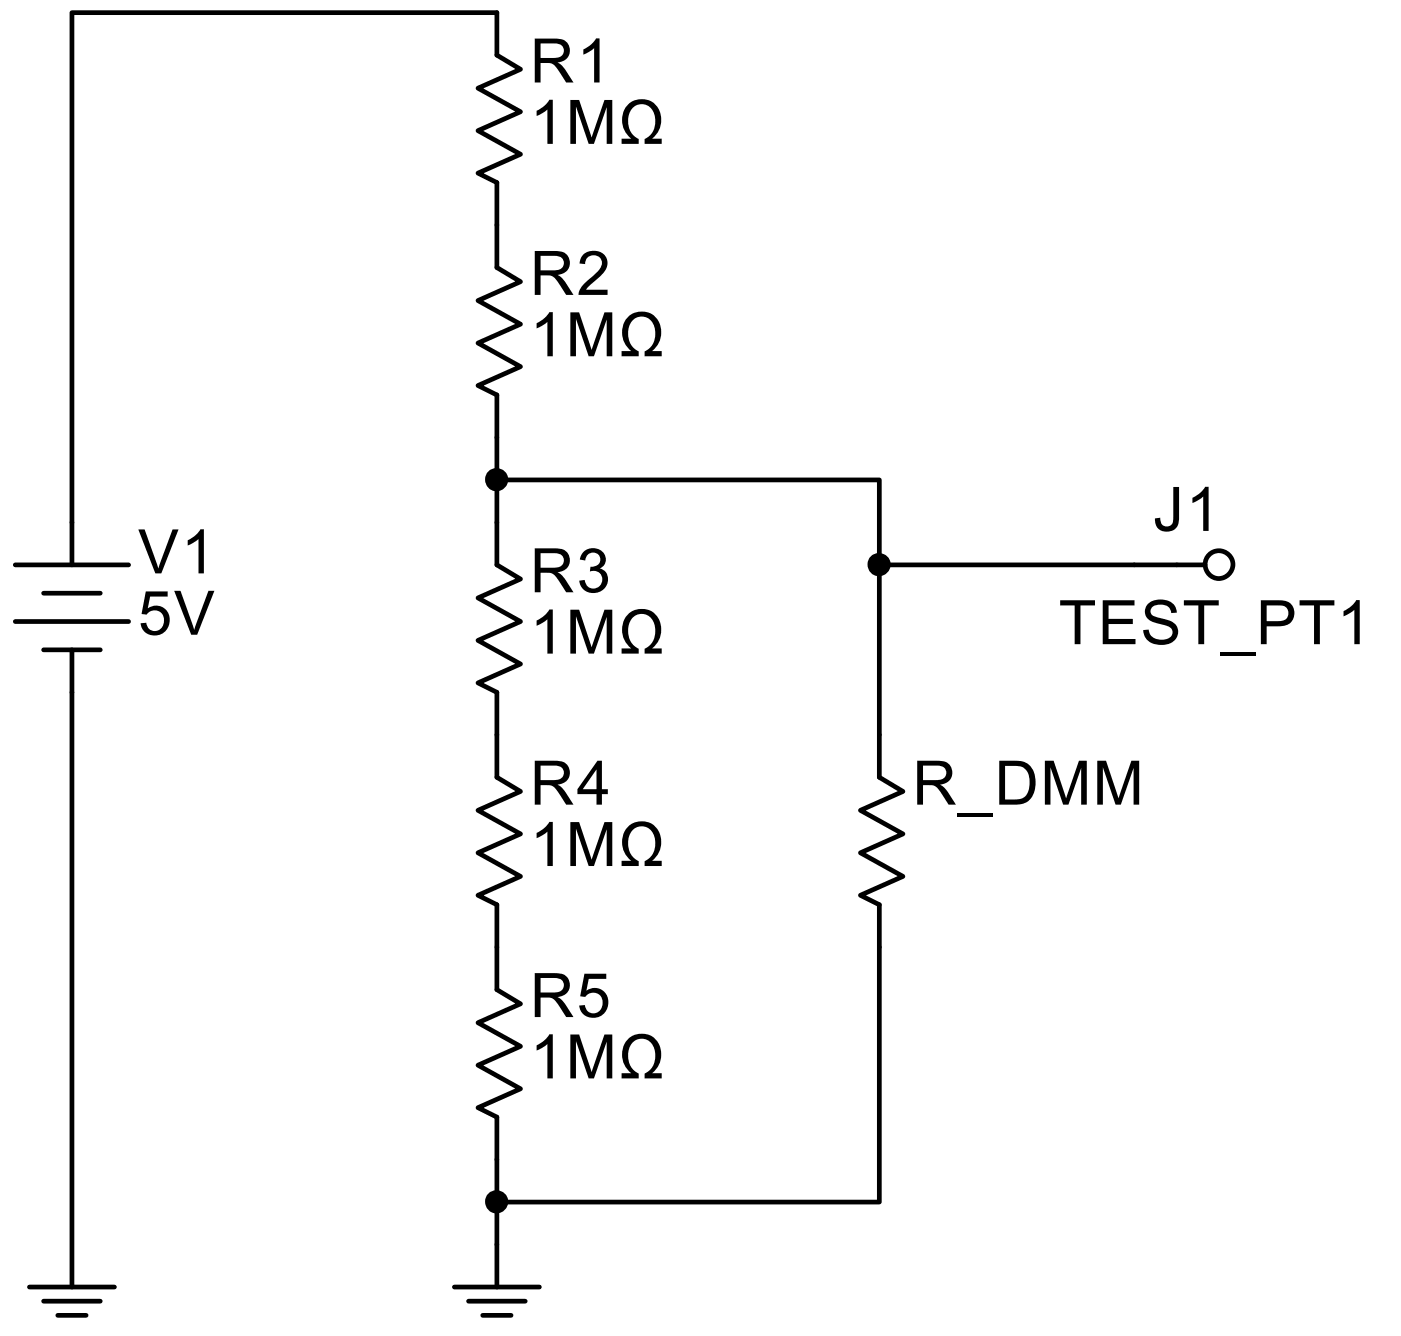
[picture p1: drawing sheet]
<svg xmlns="http://www.w3.org/2000/svg" width="63mm" height="60mm" viewBox="0 0 63 60" stroke-linecap="round" stroke-linejoin="round" font-family="sans-serif">
<g fill="none" stroke="#000" stroke-width=".21">
<path d="M.7 25.3h5.1M.7 27.9h5.1M2 26.6h2.5M2 29.1h2.5M3.2 25.3v-24.7h19.1v1.9l1 .6-1.9 .9 1.9 1-1.9 .9 1.9 1-1.9 .9 .9 .4v3.8l1 .6-1.9 .9 1.9 1-1.9 .9 1.9 1-1.9 .9 .9 .4v7.6l1 .7-1.9 .8 1.9 1.1-1.9 .8 1.9 1.1-1.9 .8 .9 .4v3.9l1 .6-1.9 .8 1.9 1.1-1.9 .8 1.9 1.1-1.9 .8 .9 .5v3.8l1 .6-1.9 .9 1.9 1-1.9 .9 1.9 1-1.9 .9 .9 .4v7.6M3.2 29.1v28.6M22.3 21.5h17.1v13.4l1.1 .6-1.9 .8 1.9 1.1-1.9 .8 1.9 1.1-1.9 .8 .8 .5v13.3h-17.1M39.4 25.3h14.6M1.3 57.7h3.8M2 58.4h2.5M2.6 59h1.3M20.4 57.7h3.8"/>
<path d="M21 58.4h2.5M21.6 59h1.3"/>
<circle cx="54.7" cy="25.3" r=".62"/>
</g>
<g fill="#000" stroke="#000" stroke-width=".21">
<circle cx="22.3" cy="21.5" r=".42"/>
<circle cx="39.4" cy="25.3" r=".42"/>
<circle cx="22.3" cy="53.9" r=".42"/>
</g>
<g font-size="2.8">
<text x="23.8" y="3.7">R1</text>
<text x="23.8" y="6.5">1MΩ</text>
<text x="23.8" y="13.2">R2</text>
<text x="23.8" y="16">1MΩ</text>
<text x="51.7" y="23.8">J1</text>
<text x="6.2" y="25.7">V1</text>
<text x="6.2" y="28.5">5V</text>
<text x="23.8" y="26.6">R3</text>
<text x="23.8" y="29.3">1MΩ</text>
<text x="47.5" y="28.9">TEST_PT1</text>
<text x="23.8" y="36.1">R4</text>
<text x="23.8" y="38.8">1MΩ</text>
<text x="40.9" y="36.1">R_DMM</text>
<text x="23.8" y="45.6">R5</text>
<text x="23.8" y="48.4">1MΩ</text>
</g>
</svg>
